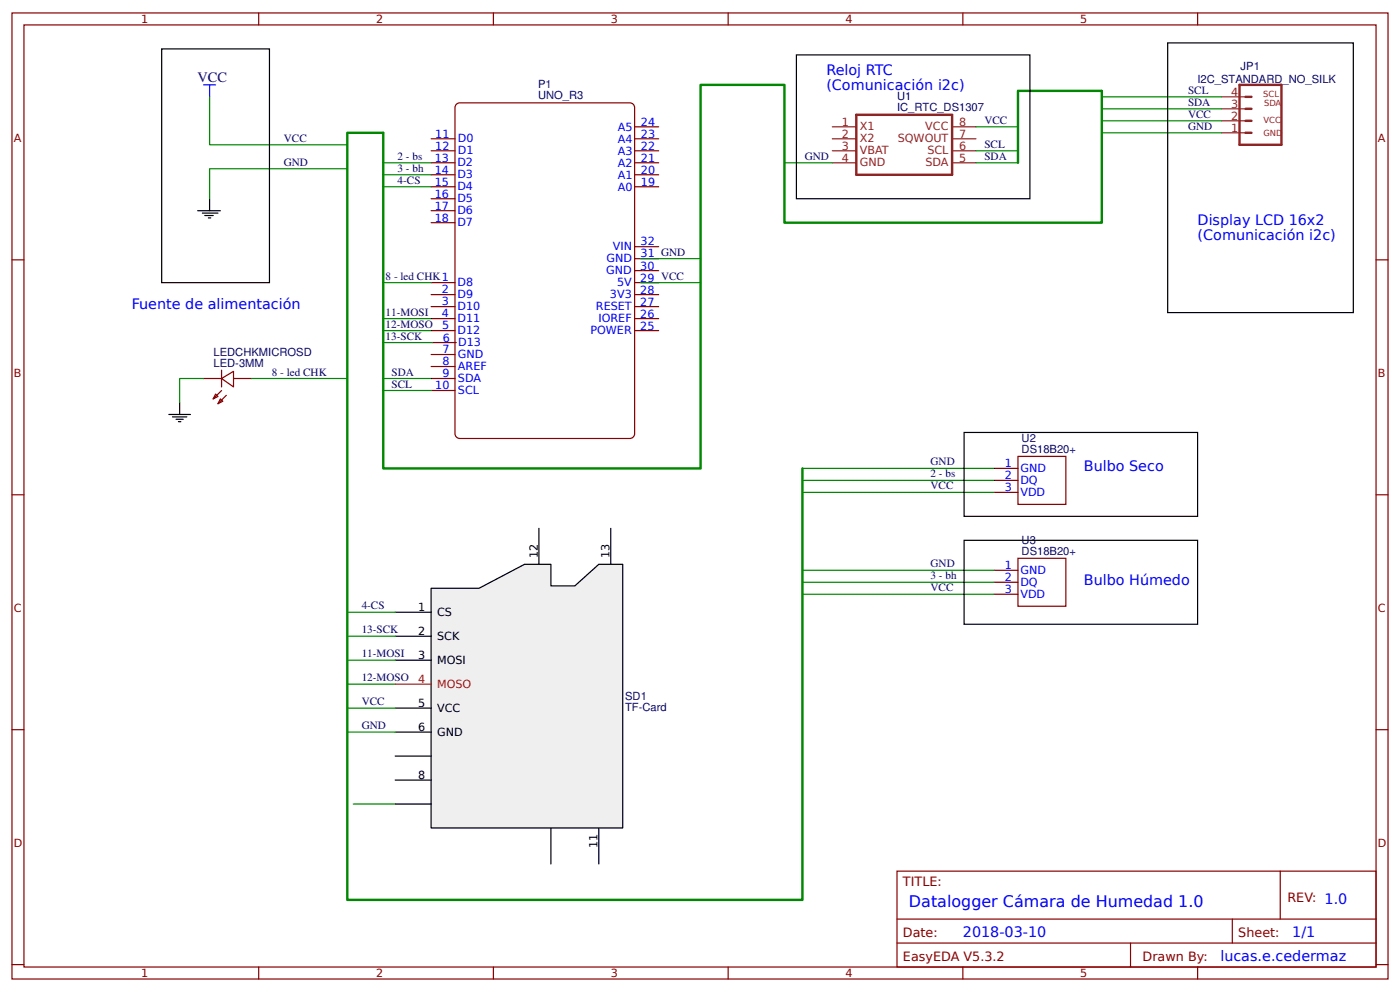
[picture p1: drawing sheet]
<svg xmlns="http://www.w3.org/2000/svg" width="309mm" height="219mm" viewBox="0 0 309 219" stroke-linecap="round" stroke-linejoin="round" font-family="sans-serif">
<g fill="none" stroke="#800" stroke-width=".26">
<path d="M2.6 2.9h304.1v213.2h-304.1zM5.3 5.5h298.7v208h-298.7zM57.1 2.9v2.6M109 2.9v2.6M160.9 2.9v2.6M212.7 2.9v2.6M264.6 2.9v2.6M2.6 57.4h2.7M304 57.4h2.7M2.6 109.2h2.7M304 109.2h2.7M2.6 161.1h2.7"/>
<path d="M304 161.1h2.7M198.2 192.3h105.8v21.2h-105.8zM282.8 192.3v10.6M2.6 212.9h2.7M57.1 213.5v2.6M109 213.5v2.6M160.9 213.5v2.6M198.2 202.9h105.8M198.2 208.2h105.8M212.7 213.5v2.6M249.8 208.2v5.3M264.6 213.5v2.6"/>
<path d="M272.3 202.9v5.3M304 212.9h2.7"/>
</g>
<path d="M100.7 23.1l.9-.4h37.5a1.06 1.06 0 0 1 1.1 1.1v71.9a1.06 1.06 0 0 1-1.1 1.1h-37.5a1.06 1.06 0 0 1-1.1-1.1v-71.9z" fill="#fff" stroke="#800000" stroke-width=".26"/>
<g fill="none" stroke="#800" stroke-width=".26">
<path d="M95.2 30.6h5.3M95.2 33.3h5.3M95.2 35.9h5.3M95.2 38.6h5.3M140.2 30.6h5.3M140.2 33.3h5.3M140.2 35.9h5.3M140.2 38.6h5.3M140.2 28h5.3M95.2 41.2h5.3M95.2 43.9h5.3M95.2 46.5h5.3"/>
<path d="M95.2 49.2h5.3M140.2 41.2h5.3M140.2 59.7h5.3M140.2 57.1h5.3M140.2 54.5h5.3M95.2 62.4h5.3M95.2 65h5.3M95.2 67.7h5.3M95.2 70.3h5.3M95.2 73h5.3M95.2 78.3h5.3M95.5 75.6h5.3"/>
<path d="M140.2 62.4h5.3M140.2 65h5.3M140.2 67.7h5.3M140.2 70.3h5.3M140.2 73h5.3M95.2 80.9h5.3M95.2 83.6h5.3M95.2 86.2h5.3"/>
</g>
<path d="M273.8 18.7h9.3v13.3h-9.3zM189.2 25.3h21.1v13.3h-21.1zM275.2 24h1.3M275.2 26.7h1.3M275.2 29.3h1.3M275.2 21.4h1.3" fill="none" stroke="#8d2323" stroke-width=".53"/>
<path d="M183.9 28h5.3M183.9 30.6h5.3M183.9 33.3h5.3M183.9 35.9h5.3M210.3 28h5.3M210.3 30.6h5.3M210.3 33.3h5.3M210.3 35.9h5.3M269.9 29.3h5.3M269.9 26.7h5.3M269.9 24h5.3M269.9 21.4h5.3" fill="none" stroke="#8d2323" stroke-width=".26"/>
<path d="M95.2 129.9h10.6l10.1-5.3h5.8v4.7h5.3l5.3-4.7h5.3v58.2h-42.4z" fill="#efefef" stroke="#000" stroke-width=".26"/>
<g fill="none" stroke="#000" stroke-width=".26">
<path d="M35.7 10.8h23.8v51.6h-23.8zM175.9 12.1h51.6v31.8h-51.6zM258 9.5h41v59.5h-41zM43.7 46.5h5M44.7 47h3.5M45.2 47.6h1.9M46 48.1h.6M46.3 43.9v2.6M37.3 91.5h4.8M38.1 92h3.2M38.9 92.6h1.6M39.4 93.1h.6"/>
<path d="M39.7 88.8v2.7M213 95.5h51.6v18.5h-51.6zM119.1 116.6v8M134.9 116.6v8M213 119.3h51.6v18.5h-51.6zM87.3 135.1h7.9M87.3 140.4h7.9M87.3 145.7h7.9M87.3 156.3h7.9M87.3 161.6h7.9M87.3 166.9h7.9M87.3 172.2h7.9"/>
<path d="M87.3 177.5h7.9M121.7 182.8v7.9M132.3 182.8v7.9"/>
</g>
<path d="M87.3 151h7.9" fill="none" stroke="#f00" stroke-width=".26"/>
<g fill="none" stroke="#800" stroke-width=".26">
<path d="M45 83.6h3.9M47.6 87l.6 .5-1.1 .6zM48.7 88.1l.5 .5-1 .5zM48.9 83.6l2.7-1.6v3.4zM48.9 86.2l-1.8 1.9M48.9 81.7v3.7M50 87.3l-1.8 1.8M51.6 83.6h4M219.6 103.4h5.3M219.6 106h5.3M219.6 108.7h5.3M224.9 100.8h10.6v10.5h-10.6z"/>
<path d="M219.6 125.9h5.3M219.6 128.5h5.3M219.6 131.2h5.3M224.9 123.2h10.6v10.6h-10.6z"/>
</g>
<path d="M224.9 35.9v-15.8h18.5v29.1h-70.1v-30.5h-18.5v84.7h-70.1v-74.1h-8v169.3h100.6v-95.2" fill="none" stroke="#080" stroke-width=".53"/>
<g fill="none" stroke="#080" stroke-width=".26">
<path d="M46.3 21.4v10.6h30.4M76.7 37.3h-30.4v6.6M84.7 35.9h10.5M84.7 38.6h10.5M173.3 35.9h10.6M215.6 35.9h9.3M215.6 28h9.3M215.6 33.3h9.3M243.4 21.4h26.5M269.9 24h-26.5v1.3M269.9 26.7h-26.5v1.3M269.9 29.3h-26.5v1.3"/>
<path d="M84.7 41.2h10.5M141.6 57.1h13.2M84.7 62.4h10.5M84.7 70.3h10.5M84.7 73h10.5M84.7 75.6h10.8M141.6 62.4h13.2M45 83.6h-5.3v5.2M55.6 83.6h21.1M84.7 83.6h10.5M84.7 86.2h10.5M177.3 103.4h42.3"/>
<path d="M177.3 106h42.3M177.3 108.7h42.3M76.7 135.1h10.6M177.3 125.9h42.3M177.3 128.5h42.3M177.3 131.2h42.3M76.7 140.4h10.6M76.7 145.7h10.6M76.7 151h10.6M76.7 156.3h10.6M76.7 161.6h10.6M78.1 177.5h9.2"/>
</g>
<path d="M45 18.7h2.6M46.3 18.7v2.7" fill="none" stroke="#00f" stroke-width=".26"/>
<text font-size="3.5" fill="#00f" x="200.8" y="200.2">Datalogger Cámara de Humedad 1.0</text>
<g font-size="3.2" fill="#00f">
<text x="182.6" y="16.6">Reloj RTC</text>
<text x="182.6" y="19.8">(Comunicación i2c)</text>
<text x="264.6" y="49.7">Display LCD 16x2</text>
<text x="264.6" y="52.9">(Comunicación i2c)</text>
<text x="29.1" y="68.2">Fuente de alimentación</text>
<text x="239.4" y="103.9">Bulbo Seco</text>
<text x="239.4" y="129.1">Bulbo Húmedo</text>
<text x="212.7" y="206.9">2018-03-10</text>
<text x="285.5" y="206.9">1/1</text>
<text x="269.6" y="212.1">lucas.e.cedermaz</text>
</g>
<text font-size="3.2" fill="#000080" x="43.7" y="18.2">VCC</text>
<g font-size="2.8" fill="#800">
<text x="199.5" y="195.5">TITLE:</text>
<text x="284.4" y="199.2">REV: 1.0</text>
<text x="199.5" y="206.9">Date:</text>
<text x="273.6" y="206.9">Sheet:</text>
<text x="199.5" y="212.1">EasyEDA V5.3.2</text>
<text x="252.4" y="212.1">Drawn By:</text>
</g>
<g font-size="2.5" fill="#800">
<text x="31.2" y="5.1">1</text>
<text x="83.1" y="5.1">2</text>
<text x="134.9" y="5.1">3</text>
<text x="186.8" y="5.1">4</text>
<text x="238.7" y="5.1">5</text>
<text x="3" y="31.4">A</text>
<text x="304.4" y="31.4">A</text>
<text x="3" y="83.3">B</text>
<text x="304.4" y="83.3">B</text>
<text x="3" y="135.1">C</text>
<text x="304.4" y="135.1">C</text>
<text x="3" y="187">D</text>
<text x="304.4" y="187">D</text>
<text x="31.2" y="215.7">1</text>
<text x="83.1" y="215.7">2</text>
<text x="134.9" y="215.7">3</text>
<text x="186.8" y="215.7">4</text>
<text x="238.7" y="215.7">5</text>
</g>
<g font-size="2.5" fill="#000080">
<text x="274.1" y="15.5">JP1</text>
<text x="118.9" y="21.9">UNO_R3</text>
<text x="118.9" y="19.5">P1</text>
<text x="198.2" y="22.1">U1</text>
<text x="262.5" y="23.4">SDA</text>
<text x="262.5" y="20.7">SCL</text>
<text x="264.6" y="18.4">I2C_STANDARD_NO_SILK</text>
<text x="198.2" y="24.6">IC_RTC_DS1307</text>
<text x="217.5" y="27.3">VCC</text>
<text x="262.5" y="26">VCC</text>
<text x="262.5" y="28.7">GND</text>
<text x="62.7" y="31.3">VCC</text>
<text x="87.8" y="35.3">2 - bs</text>
<text x="177.8" y="35.3">GND</text>
<text x="217.5" y="35.3">SDA</text>
<text x="217.5" y="32.6">SCL</text>
<text x="62.7" y="36.6">GND</text>
<text x="87.8" y="37.9">3 - bh</text>
<text x="87.8" y="40.6">4-CS</text>
<text x="85.2" y="61.7">8 - led CHK1</text>
<text x="85.2" y="69.7">11-MOSI</text>
<text x="85.2" y="72.3">12-MOSO</text>
<text x="85.2" y="75">13-SCK</text>
<text x="47.2" y="80.9">LED-3MM</text>
<text x="47.2" y="78.5">LEDCHKMICROSD</text>
<text x="60.1" y="82.9">8 - led CHK</text>
<text x="86.5" y="82.9">SDA</text>
<text x="86.5" y="85.5">SCL</text>
<text x="225.7" y="97.5">U2</text>
<text x="225.7" y="100">DS18B20+</text>
<text x="205.6" y="105.4">2 - bs</text>
<text x="205.6" y="102.7">GND</text>
<text x="205.6" y="108">VCC</text>
<text x="205.6" y="125.2">GND</text>
<text x="225.7" y="120">U3</text>
<text x="225.7" y="122.4">DS18B20+</text>
<text x="205.6" y="127.9">3 - bh</text>
<text x="205.6" y="130.5">VCC</text>
<text x="79.9" y="134.5">4-CS</text>
<text x="79.9" y="139.8">13-SCK</text>
<text x="79.9" y="145.1">11-MOSI</text>
<text x="79.9" y="155.7">VCC</text>
<text x="79.9" y="150.4">12-MOSO</text>
<text x="138.1" y="154.5">SD1</text>
<text x="79.9" y="160.9">GND</text>
<text x="138.1" y="156.9">TF-Card</text>
</g>
<g font-size="2.5" fill="#8d2323">
<text x="272" y="23.8">3</text>
<text x="272" y="21.1">4</text>
<text x="186" y="27.7">1</text>
<text x="190" y="28.8">X1</text>
<text x="204.4" y="28.8">VCC</text>
<text x="211.9" y="27.7">8</text>
<text x="272" y="29.1">1</text>
<text x="272" y="26.4">2</text>
<text x="186" y="30.4">2</text>
<text x="186" y="33">3</text>
<text x="186" y="35.7">4</text>
<text x="190" y="31.4">X2</text>
<text x="190" y="34.1">VBAT</text>
<text x="198.3" y="31.4">SQWOUT</text>
<text x="204.9" y="34.1">SCL</text>
<text x="211.9" y="30.4">7</text>
<text x="211.9" y="33">6</text>
<text x="211.9" y="35.7">5</text>
<text x="190" y="36.7">GND</text>
<text x="204.4" y="36.7">SDA</text>
</g>
<g font-size="2.5" fill="#00f">
<text x="136.5" y="28.8">A5</text>
<text x="141.6" y="27.8">24</text>
<text x="96.1" y="35.7">13</text>
<text x="96.2" y="30.4">11</text>
<text x="96.2" y="33">12</text>
<text x="101.2" y="31.4">D0</text>
<text x="101.2" y="34.1">D1</text>
<text x="136.5" y="34.1">A3</text>
<text x="136.5" y="31.5">A4</text>
<text x="141.6" y="35.7">21</text>
<text x="141.6" y="33.1">22</text>
<text x="141.6" y="30.4">23</text>
<text x="96.1" y="38.3">14</text>
<text x="96.1" y="41">15</text>
<text x="101" y="36.7">D2</text>
<text x="101" y="39.4">D3</text>
<text x="136.5" y="39.4">A1</text>
<text x="136.5" y="36.8">A2</text>
<text x="141.6" y="41">19</text>
<text x="141.6" y="38.4">20</text>
<text x="96.1" y="43.6">16</text>
<text x="96.1" y="46.3">17</text>
<text x="101" y="42">D4</text>
<text x="101" y="44.7">D5</text>
<text x="101" y="47.3">D6</text>
<text x="136.5" y="42.1">A0</text>
<text x="96.1" y="48.9">18</text>
<text x="101" y="50">D7</text>
<text x="134" y="57.9">GND</text>
<text x="135.4" y="55.2">VIN</text>
<text x="141.4" y="59.5">30</text>
<text x="141.5" y="56.8">31 GND</text>
<text x="141.5" y="54.2">32</text>
<text x="97.6" y="64.8">2</text>
<text x="101.1" y="63.2">D8</text>
<text x="101.1" y="65.8">D9</text>
<text x="133.9" y="60.6">GND</text>
<text x="134.8" y="65.9">3V3</text>
<text x="136.3" y="63.2">5V</text>
<text x="141.4" y="64.8">28</text>
<text x="141.4" y="62.2">29 VCC</text>
<text x="97.6" y="67.4">3</text>
<text x="97.6" y="70.1">4</text>
<text x="101.1" y="68.5">D10</text>
<text x="101.1" y="71.1">D11</text>
<text x="131.7" y="68.5">RESET</text>
<text x="132.2" y="71.2">IOREF</text>
<text x="141.4" y="70.1">26</text>
<text x="141.4" y="67.5">27</text>
<text x="97.7" y="72.7">5</text>
<text x="97.7" y="78">7</text>
<text x="97.8" y="75.4">6</text>
<text x="101.1" y="73.7">D12</text>
<text x="101.2" y="76.5">D13</text>
<text x="130.4" y="73.8">POWER</text>
<text x="141.4" y="72.7">25</text>
<text x="97.7" y="80.6">8</text>
<text x="97.7" y="83.3">9</text>
<text x="101.2" y="79">GND</text>
<text x="101.2" y="81.7">AREF</text>
<text x="96.2" y="85.9">10</text>
<text x="101.2" y="84.3">SDA</text>
<text x="101.2" y="87">SCL</text>
<text x="222" y="103.1">1</text>
<text x="222" y="105.8">2</text>
<text x="225.4" y="104.2">GND</text>
<text x="225.4" y="106.8">DQ</text>
<text x="222" y="108.4">3</text>
<text x="225.4" y="109.5">VDD</text>
<text x="222" y="125.6">1</text>
<text x="222" y="128.3">2</text>
<text x="222" y="130.9">3</text>
<text x="225.4" y="126.7">GND</text>
<text x="225.4" y="129.3">DQ</text>
<text x="225.4" y="132">VDD</text>
</g>
<g font-size="2.5">
<text x="118.8" y="123.2" transform="rotate(-90 118.8 123.2)">12</text>
<text x="134.7" y="123.2" transform="rotate(-90 134.7 123.2)">13</text>
<text x="92.4" y="134.9">1</text>
<text x="96.6" y="135.9">CS</text>
<text x="92.4" y="140.2">2</text>
<text x="96.6" y="141.2">SCK</text>
<text x="92.4" y="145.5">3</text>
<text x="96.6" y="146.5">MOSI</text>
<text x="92.4" y="156.1">5</text>
<text x="92.4" y="161.3">6</text>
<text x="96.6" y="157.1">VCC</text>
<text x="96.6" y="162.4">GND</text>
<text x="92.4" y="171.9">8</text>
<text x="132" y="187.2" transform="rotate(-90 132 187.2)">11</text>
</g>
<g font-size="2.5" fill="#f00">
<text x="92.4" y="150.8">4</text>
<text x="96.6" y="151.8">MOSO</text>
</g>
<g font-size="1.9" fill="#8d2323">
<text x="279.1" y="21.4">SCL</text>
<text x="279.3" y="23.5">SDA</text>
<text x="279.1" y="27.2">VCC</text>
<text x="279.1" y="30.1">GND</text>
</g>
</svg>
